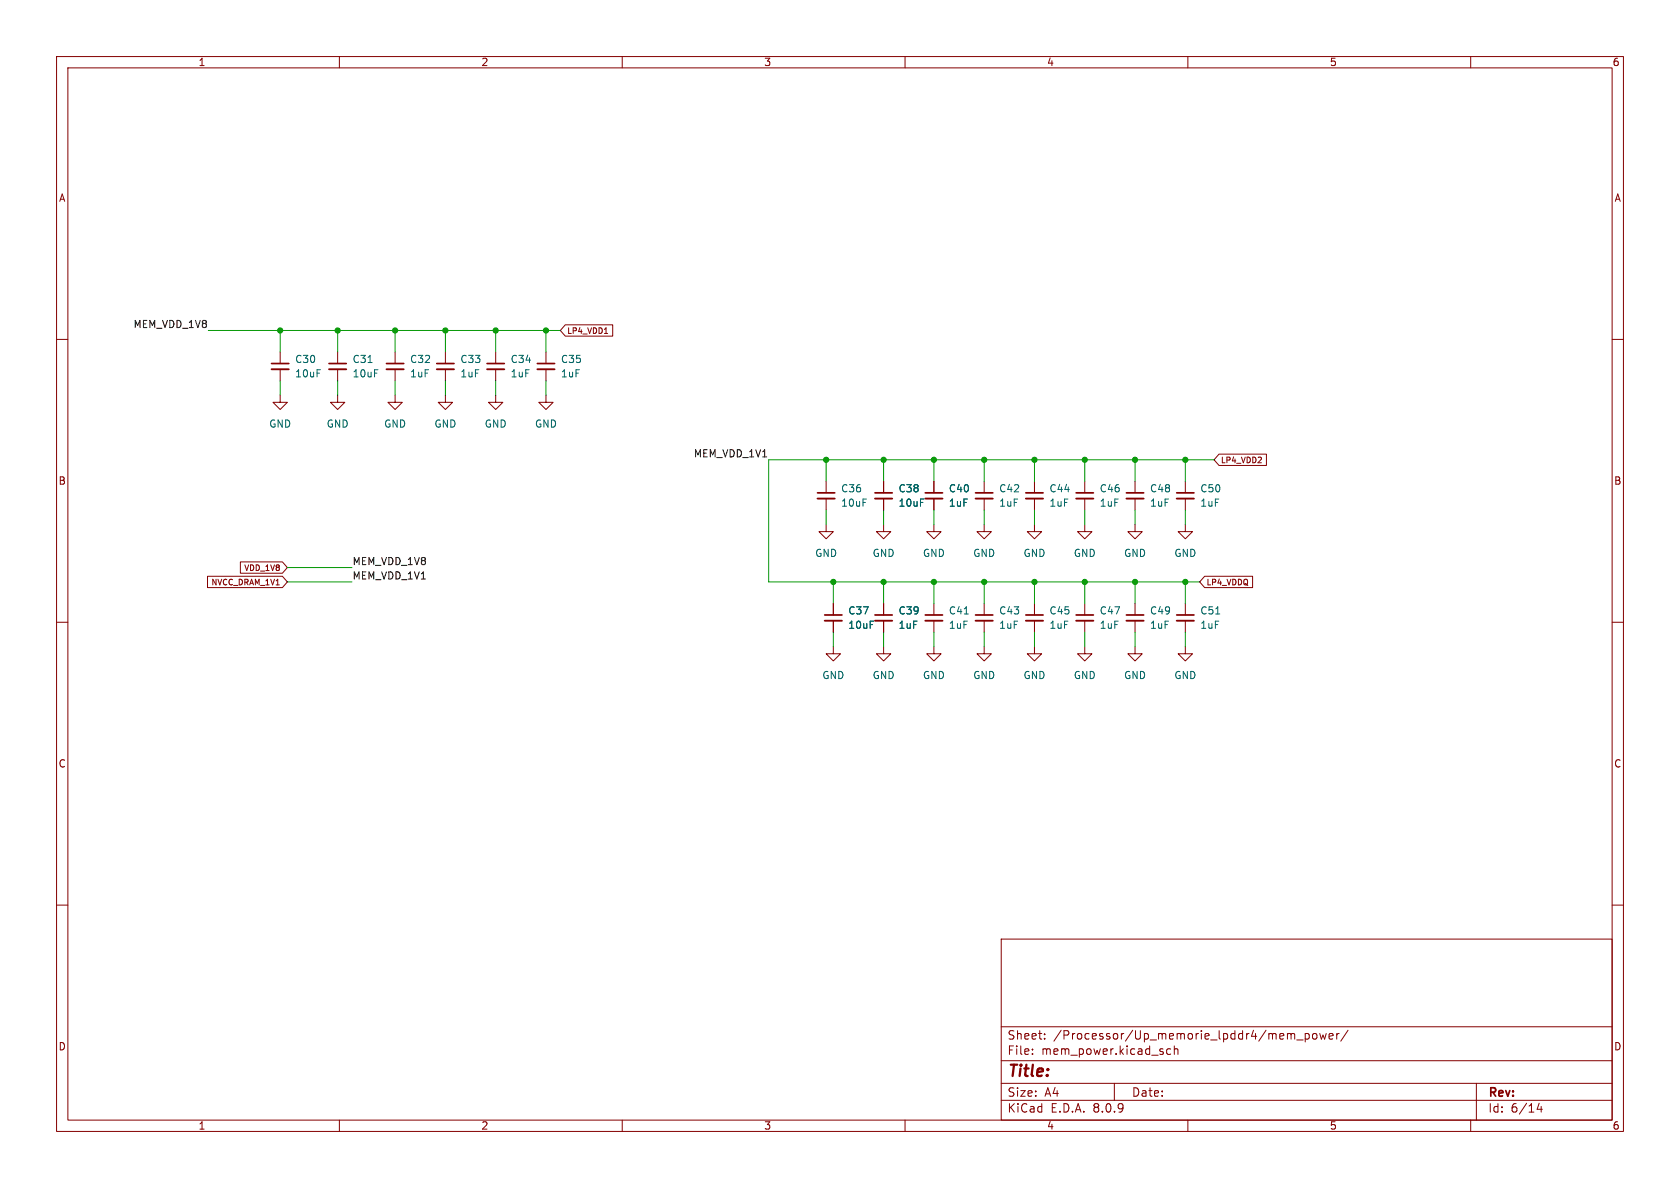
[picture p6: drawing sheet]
<svg xmlns="http://www.w3.org/2000/svg" width="297mm" height="210mm" viewBox="0 0 297 210" stroke-linecap="round" stroke-linejoin="round" font-family="sans-serif">
<g fill="none" stroke="#840000" stroke-width=".18">
<path d="M10 10h277v190h-277zM12 12h273v186h-273zM60 10v2M110 10v2M160 10v2M210 10v2M260 10v2M99.9 57.4h8.4v2h-8.4l-.8-1zM106.9 58.9h.5M10 60h2M49.5 69.9v1.2h1.3l-1.3 1.3-1.2-1.3h1.2M49.5 62.2v2.1"/>
<path d="M49.5 65.3v2M59.7 69.9v1.2h1.3l-1.3 1.3-1.3-1.3h1.3M59.7 62.2v2.1M59.7 65.3v2M69.8 69.9v1.2h1.3l-1.3 1.3-1.2-1.3h1.2M69.8 62.2v2.1M69.8 65.3v2M78.7 69.9v1.2h1.3l-1.3 1.3-1.2-1.3h1.2M78.7 62.2v2.1M78.7 65.3v2M87.6 69.9v1.2h1.3l-1.3 1.3-1.2-1.3h1.2M87.6 62.2v2.1"/>
<path d="M87.6 65.3v2M96.5 69.9v1.2h1.3l-1.3 1.3-1.3-1.3h1.3M96.5 62.2v2.1M96.5 65.3v2M285 60h2M42.5 99.3h7.4l.9 1-.9 1h-7.4zM146 92.7v1.3h1.3l-1.3 1.3-1.2-1.3h1.2M146 85.1v2M146 88.1v2.1M156.2 92.7v1.3h1.3l-1.3 1.3-1.3-1.3h1.3M156.2 85.1v2M156.2 88.1v2.1"/>
<path d="M165.1 92.7v1.3h1.3l-1.3 1.3-1.3-1.3h1.3M165.1 85.1v2M165.1 88.1v2.1M174 92.7v1.3h1.3l-1.3 1.3-1.3-1.3h1.3M174 85.1v2M174 88.1v2.1M182.9 92.7v1.3h1.2l-1.2 1.3-1.3-1.3h1.3M182.9 85.1v2M182.9 88.1v2.1M191.8 92.7v1.3h1.2l-1.2 1.3-1.3-1.3h1.3M191.8 85.1v2M191.8 88.1v2.1"/>
<path d="M200.7 92.7v1.3h1.2l-1.2 1.3-1.3-1.3h1.3M200.7 85.1v2M200.7 88.1v2.1M209.5 92.7v1.3h1.3l-1.3 1.3-1.2-1.3h1.2M209.5 85.1v2M209.5 88.1v2.1M215.5 80.3h8.4v2h-8.4l-.9-1zM10 110h2M36.7 101.9h13.2l.9 1-.9 1h-13.2zM147.3 114.3v1.3h1.3l-1.3 1.2-1.3-1.2h1.3M147.3 106.7v2M147.3 109.7v2.1"/>
<path d="M156.2 114.3v1.3h1.3l-1.3 1.2-1.3-1.2h1.3M156.2 106.7v2M156.2 109.7v2.1M165.1 114.3v1.3h1.3l-1.3 1.2-1.3-1.2h1.3M165.1 106.7v2M165.1 109.7v2.1M174 114.3v1.3h1.3l-1.3 1.2-1.3-1.2h1.3M174 106.7v2M174 109.7v2.1M182.9 114.3v1.3h1.2l-1.2 1.2-1.3-1.2h1.3M182.9 106.7v2M182.9 109.7v2.1"/>
<path d="M191.8 114.3v1.3h1.2l-1.2 1.2-1.3-1.2h1.3M191.8 106.7v2M191.8 109.7v2.1M200.7 114.3v1.3h1.2l-1.2 1.2-1.3-1.2h1.3M200.7 106.7v2M200.7 109.7v2.1M209.5 114.3v1.3h1.3l-1.3 1.2-1.2-1.2h1.2M209.5 106.7v2M209.5 109.7v2.1M213 101.9h8.4v2h-8.4l-.9-1zM285 110h2M10 160h2"/>
<path d="M177 166h108v32h-108zM285 160h2M60 198v2M110 198v2M160 198v2M177 194.5h108M177 191.5h108M177 187.5h108M177 181.5h108M182.5 186.3v.1M182.5 185.5v.1M184.7 183.6v.1"/>
<path d="M184.7 182.8v.1M197 191.5v3M207 185.5l-.5-.1-.3 .3v.4l.2 .2h.6M207.6 185.5l.2-.1 .4 .1v.9M207.6 184.9v1.5M210 198v2M229.2 183.8h1.2M230.7 182.7v1.5M230.7 182.8l.5-.1 .3 .3v.4l-.2 .2h-.6M232.2 182.8l.3-.1 .3 .3v.4l-.3 .3-.3-.1-.2-.2v-.4zM233.3 182.7l.3 1 .3-.7 .3 .7 .3-1M235 183.2l.7-.1-.1-.3-.4-.1-.2 .2v.7h.6"/>
<path d="M236.3 182.7v1M236.7 182.7l-.2 .1-.2 .2M238.3 182.1l-1.3 2M260 198v2M261 191.5v6.5M272.1 195l-.4 1.1h1M272.5 195.6v1"/>
</g>
<g fill="none" stroke="#840000" stroke-width=".33">
<path d="M48 65.3h3.1M58.2 65.3h3M68.3 65.3h3.1M77.2 65.3h3.1M86.1 65.3h3.1M95 65.3h3M144.5 88.1h3.1M154.7 88.1h3M163.6 88.1h3M172.5 88.1h3M181.4 88.1h3M190.2 88.1h3.1"/>
<path d="M199.1 88.1h3.1M208 88.1h3.1M145.8 109.7h3M154.7 109.7h3M163.6 109.7h3M172.5 109.7h3M181.4 109.7h3M190.2 109.7h3.1M199.1 109.7h3.1M208 109.7h3.1"/>
</g>
<g fill="none" stroke="#840000" stroke-width=".3">
<path d="M48 64.3h3.1M58.2 64.3h3M68.3 64.3h3.1M77.2 64.3h3.1M86.1 64.3h3.1M95 64.3h3M144.5 87.1h3.1M154.7 87.1h3M163.6 87.1h3M172.5 87.1h3M181.4 87.1h3M190.2 87.1h3.1"/>
<path d="M199.1 87.1h3.1M208 87.1h3.1M145.8 108.7h3M154.7 108.7h3M163.6 108.7h3M172.5 108.7h3M181.4 108.7h3M190.2 108.7h3.1M199.1 108.7h3.1M208 108.7h3.1"/>
</g>
<path d="M65.1 64.1h.7M170.5 108.5h.7M214.9 108.5h.7" fill="none" stroke="#006464" stroke-width=".18"/>
<g fill="none" stroke="#009600" stroke-width=".18">
<path d="M36.8 58.4h62.3M49.5 58.4v3.8M59.7 58.4v3.8M69.8 58.4v3.8M78.7 58.4v3.8M87.6 58.4v3.8M96.5 58.4v3.8M49.5 67.3v2.6M59.7 67.3v2.6M69.8 67.3v2.6M78.7 67.3v2.6M87.6 67.3v2.6"/>
<path d="M96.5 67.3v2.6M146 81.3v3.8M146 90.2v2.5M156.2 81.3v3.8M156.2 90.2v2.5M165.1 81.3v3.8M165.1 90.2v2.5M174 81.3v3.8M174 90.2v2.5M182.9 81.3v3.8M182.9 90.2v2.5M191.8 81.3v3.8"/>
<path d="M191.8 90.2v2.5M200.7 81.3v3.8M200.7 90.2v2.5M209.5 81.3v3.8M209.5 90.2v2.5M214.6 81.3h-78.7v21.6h76.2M50.8 102.9h11.4M50.8 100.3h11.4M147.3 102.9v3.8M147.3 111.8v2.5M156.2 102.9v3.8M156.2 111.8v2.5"/>
<path d="M165.1 102.9v3.8M165.1 111.8v2.5M174 102.9v3.8M174 111.8v2.5M182.9 102.9v3.8M182.9 111.8v2.5M191.8 102.9v3.8M191.8 111.8v2.5M200.7 102.9v3.8M200.7 111.8v2.5M209.5 102.9v3.8M209.5 111.8v2.5"/>
</g>
<g fill="#009600" stroke="#009600" stroke-width=".18">
<circle cx="174" cy="81.3" r=".46"/>
<circle cx="156.2" cy="81.3" r=".46"/>
<circle cx="165.1" cy="81.3" r=".46"/>
<circle cx="96.5" cy="58.4" r=".46"/>
<circle cx="146" cy="81.3" r=".46"/>
<circle cx="87.6" cy="58.4" r=".46"/>
<circle cx="147.3" cy="102.9" r=".46"/>
<circle cx="165.1" cy="102.9" r=".46"/>
<circle cx="156.2" cy="102.9" r=".46"/>
<circle cx="174" cy="102.9" r=".46"/>
<circle cx="200.7" cy="81.3" r=".46"/>
<circle cx="200.7" cy="102.9" r=".46"/>
<circle cx="209.5" cy="102.9" r=".46"/>
<circle cx="209.5" cy="81.3" r=".46"/>
<circle cx="182.9" cy="81.3" r=".46"/>
<circle cx="191.8" cy="81.3" r=".46"/>
<circle cx="182.9" cy="102.9" r=".46"/>
<circle cx="191.8" cy="102.9" r=".46"/>
<circle cx="59.7" cy="58.4" r=".46"/>
<circle cx="69.8" cy="58.4" r=".46"/>
<circle cx="78.7" cy="58.4" r=".46"/>
<circle cx="49.5" cy="58.4" r=".46"/>
</g>
<text font-size="2.8" fill="#840000" x="178" y="190.9">Title:</text>
<g font-size="2.1" fill="#840000">
<text x="178" y="184">Sheet:</text>
<text x="186.2" y="184">/Processor/Up_memorie_lpddr4/mem_power/</text>
<text x="178" y="186.7">File:</text>
<text x="184.1" y="186.7">mem_power.kicad_sch</text>
<text x="178" y="196.9">KiCad</text>
<text x="178" y="194.1">Size:</text>
<text x="184.7" y="194.1">A4</text>
<text x="185.7" y="196.9">E.D.A.</text>
<text x="193.3" y="196.9">8.0.9</text>
<text x="200" y="194.1">Date:</text>
<text x="263" y="194.3">Rev:</text>
<text x="263" y="196.9">Id:</text>
<text x="267.1" y="196.9">6/14</text>
</g>
<g font-size="1.8" fill="#840000">
<text x="35" y="11.9">1</text>
<text x="85" y="11.9">2</text>
<text x="135" y="11.9">3</text>
<text x="185" y="11.9">4</text>
<text x="235" y="11.9">5</text>
<text x="285" y="11.9">6</text>
<text x="10.3" y="35.9">A</text>
<text x="285.3" y="35.9">A</text>
<text x="10.3" y="85.9">B</text>
<text x="285.3" y="85.9">B</text>
<text x="10.3" y="135.9">C</text>
<text x="285.3" y="135.9">C</text>
<text x="10.3" y="185.9">D</text>
<text x="285.3" y="185.9">D</text>
<text x="35" y="199.9">1</text>
<text x="85" y="199.9">2</text>
<text x="135" y="199.9">3</text>
<text x="185" y="199.9">4</text>
<text x="235" y="199.9">5</text>
<text x="285" y="199.9">6</text>
</g>
<g font-size="1.8" fill="#0f0f0f">
<text x="23.5" y="58.1">MEM_VDD_1V8</text>
<text x="122.6" y="80.9">MEM_VDD_1V1</text>
<text x="62.2" y="100">MEM_VDD_1V8</text>
<text x="62.2" y="102.5">MEM_VDD_1V1</text>
</g>
<g font-size="1.8" fill="#006464">
<text x="52.1" y="64.4">C30</text>
<text x="62.2" y="64.4">C31</text>
<text x="72.4" y="64.4">C32</text>
<text x="81.3" y="64.4">C33</text>
<text x="90.2" y="64.4">C34</text>
<text x="99.1" y="64.4">C35</text>
<text x="52.1" y="66.9">10uF</text>
<text x="62.2" y="66.9">10uF</text>
<text x="72.4" y="66.9">1uF</text>
<text x="81.3" y="66.9">1uF</text>
<text x="90.2" y="66.9">1uF</text>
<text x="99.1" y="66.9">1uF</text>
<text x="47.5" y="75.8">GND</text>
<text x="57.7" y="75.8">GND</text>
<text x="67.8" y="75.8">GND</text>
<text x="76.7" y="75.8">GND</text>
<text x="85.6" y="75.8">GND</text>
<text x="94.5" y="75.8">GND</text>
<text x="148.6" y="87.2">C36</text>
<text x="148.6" y="89.8">10uF</text>
<text x="158.8" y="87.2">C38</text>
<text x="158.8" y="89.8">10uF</text>
<text x="167.6" y="89.8">1uF</text>
<text x="167.6" y="87.2">C40</text>
<text x="176.5" y="89.8">1uF</text>
<text x="176.5" y="87.2">C42</text>
<text x="185.4" y="89.8">1uF</text>
<text x="185.4" y="87.2">C44</text>
<text x="194.3" y="89.8">1uF</text>
<text x="194.3" y="87.2">C46</text>
<text x="203.2" y="89.8">1uF</text>
<text x="203.2" y="87.2">C48</text>
<text x="212.1" y="89.8">1uF</text>
<text x="212.1" y="87.2">C50</text>
<text x="144" y="98.7">GND</text>
<text x="154.2" y="98.7">GND</text>
<text x="163.1" y="98.7">GND</text>
<text x="172" y="98.7">GND</text>
<text x="180.8" y="98.7">GND</text>
<text x="189.7" y="98.7">GND</text>
<text x="198.6" y="98.7">GND</text>
<text x="207.5" y="98.7">GND</text>
<text x="149.9" y="108.8">C37</text>
<text x="149.9" y="111.4">10uF</text>
<text x="158.8" y="111.4">1uF</text>
<text x="158.8" y="108.8">C39</text>
<text x="167.6" y="111.4">1uF</text>
<text x="167.6" y="108.8">C41</text>
<text x="176.5" y="111.4">1uF</text>
<text x="176.5" y="108.8">C43</text>
<text x="185.4" y="111.4">1uF</text>
<text x="185.4" y="108.8">C45</text>
<text x="194.3" y="111.4">1uF</text>
<text x="194.3" y="108.8">C47</text>
<text x="203.2" y="111.4">1uF</text>
<text x="203.2" y="108.8">C49</text>
<text x="212.1" y="111.4">1uF</text>
<text x="212.1" y="108.8">C51</text>
<text x="145.3" y="120.2">GND</text>
<text x="154.2" y="120.2">GND</text>
<text x="163.1" y="120.2">GND</text>
<text x="172" y="120.2">GND</text>
<text x="180.8" y="120.2">GND</text>
<text x="189.7" y="120.2">GND</text>
<text x="198.6" y="120.2">GND</text>
<text x="207.5" y="120.2">GND</text>
</g>
<g font-size="1.4" fill="#840000">
<text x="100.2" y="59.2">LP4_VDD1</text>
<text x="215.8" y="82.1">LP4_VDD2</text>
<text x="43" y="101.1">VDD_1V8</text>
<text x="37.2" y="103.7">NVCC_DRAM_1V1</text>
<text x="213.2" y="103.7">LP4_VDDQ</text>
</g>
</svg>
